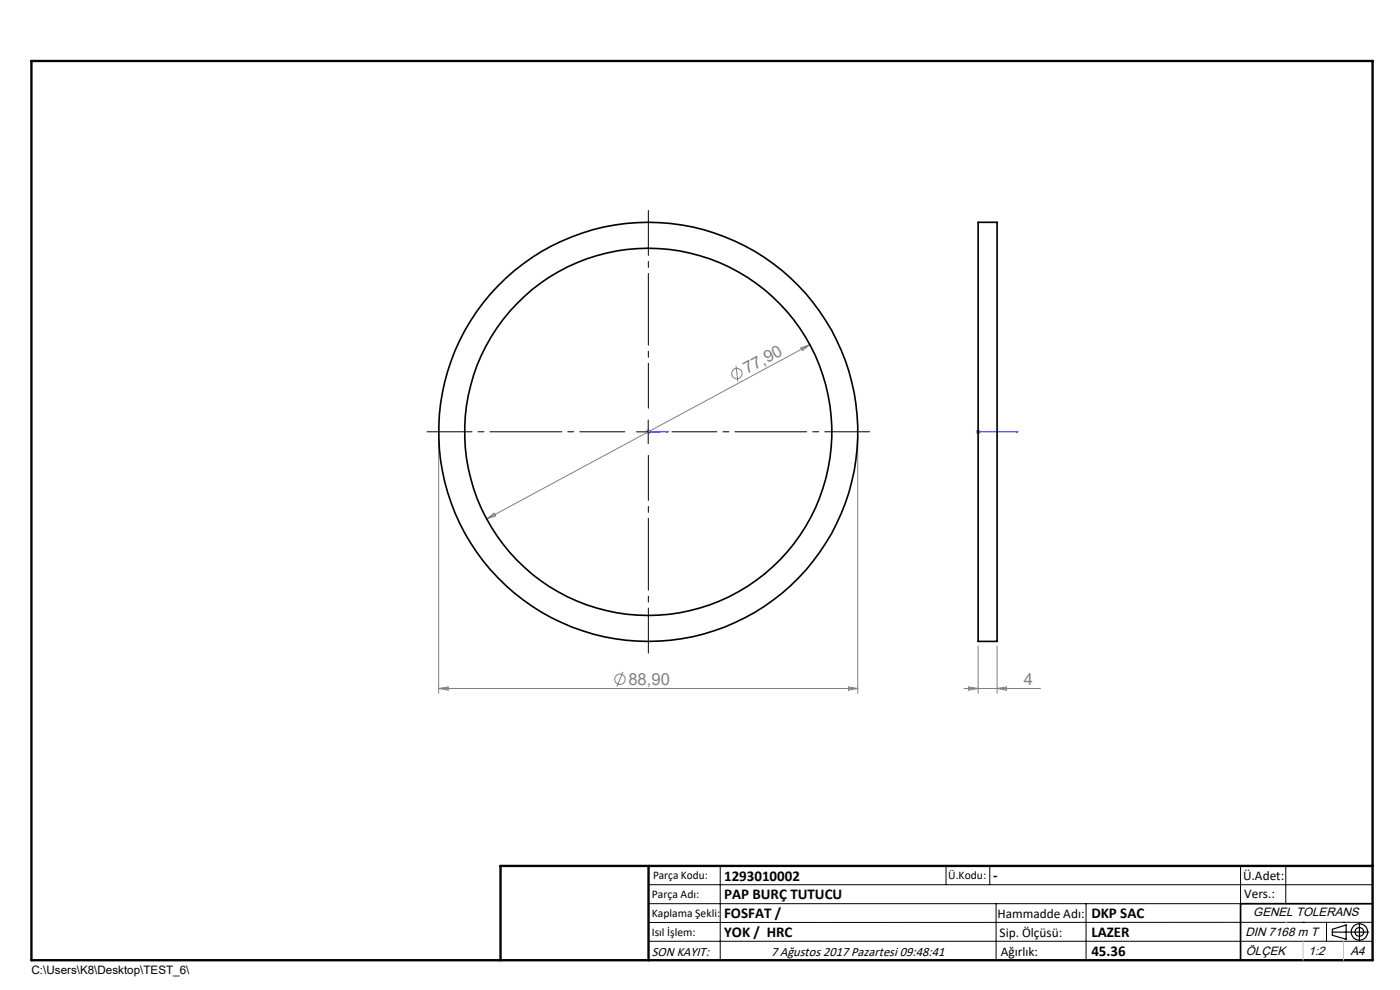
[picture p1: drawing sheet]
<svg xmlns="http://www.w3.org/2000/svg" width="297mm" height="210mm" viewBox="0 0 297 210" stroke-linecap="round" stroke-linejoin="round" font-family="sans-serif">
<g fill="none" stroke="#808080" stroke-width=".21">
<path d="M156.1 77.6l.4 3.3M169.9 73.8l1.9-.7-1.6 1.3zM171.8 73.1l-68.6 37M93.1 92.6v54.5M137 91.6h1M137.2 91.3l.7 .7M137.5 91.1v1M137.9 91.3l-.7 .7M182 92.6v54.5M207 91.6h1M207.2 91.3l.7 .7M207.5 91.1v1"/>
<path d="M207.9 91.3l-.7 .7M103.2 110.1l1.6-1.2 .4 .5zM207.5 137v10.1M211.5 137v10.1M93.1 146h88.9M93.1 146l2-.3v.7zM132.2 142.5l-1.3 3.2M180 145.7l2 .3-2 .4zM204.5 146h16.2M205.5 145.7l2 .3-2 .4zM211.5 146l2-.3v.7z"/>
<circle cx="156.3" cy="79.2" r="1.11"/>
<circle cx="131.5" cy="144.1" r="1.09"/>
</g>
<g fill="none" stroke="#000" stroke-width=".25">
<path d="M282.6 197.7h7.8M282.6 197.1l3-.9v3l-3-.8zM288.4 195.8v3.8M106.2 203.7h185"/>
<circle cx="288.4" cy="197.7" r="1.74"/>
<circle cx="288.4" cy="197.7" r=".93"/>
</g>
<path d="M137.4 91.6h.2zM137.5 91.6h.1M137.5 91.6h4.2M141.7 91.6h-.4h.4M207.4 91.6h.2zM207.5 91.6h.1M207.5 91.6h8.5M216 91.6h-.5h.5" fill="none" stroke="#00f" stroke-width=".21"/>
<path d="M132.5 91.6h-41.9M137.5 86.6v-42M137.5 96.6v41.9M142.5 91.6h42" fill="none" stroke="#000" stroke-width=".21" stroke-dasharray="15.2 1.3 1.3 1.3" stroke-dashoffset="5.7"/>
<g fill="none" stroke="#000" stroke-width=".21">
<path d="M135 91.6h5M137.5 89.1v5M137.6 187.7h153.6M137.6 191.7h153.6M137.6 199.7h153.6M152.8 183.7v20M200.7 183.7v4M210 183.7v4M211.3 191.7v12M230.4 191.7v12M263.2 183.7v20M272.8 183.7v8"/>
<path d="M276.4 195.6h.1M281.4 195.6v4.1M285 195.6h.1M291.2 195.6l-153.6 .1"/>
</g>
<path d="M291.2 191.7h-28v12" fill="none" stroke="#000" stroke-width=".35"/>
<path d="M6.7 12.9h284.5v190.8h-284.5zM137.6 183.7v20M291.2 183.7h-185v20" fill="none" stroke="#000" stroke-width=".5"/>
<path d="M276.4 199.7v4M285 199.7v4" fill="none" stroke="#c0c0c0" stroke-width=".21"/>
<path d="M272.8 195.6h.1" fill="none" stroke="#c0c0c0" stroke-width=".25"/>
<g fill="#00f">
<path d="M141.3 91.6h.4zM137.4 91.6h.2z"/>
<path d="M207.4 91.6h.2zM215.5 91.6h.5z"/>
</g>
<g fill="none" stroke="#000" stroke-width=".35">
<path d="M207.5 47.2h4v88.9h-4z"/>
<circle cx="137.5" cy="91.6" r="38.9"/>
<circle cx="137.5" cy="91.6" r="44.5"/>
</g>
<g font-size="3.5" fill="#808080">
<text x="158.5" y="79.4" transform="rotate(-28 158.5 79.4)">77,90</text>
<text x="133.3" y="145.3">88,90</text>
<text x="217.2" y="145.3">4</text>
</g>
<g font-size="3.2">
<text x="153.6" y="186.8">1293010002</text>
<text x="153.6" y="190.8">PAP BURÇ TUTUCU</text>
<text x="210.7" y="186.6">-</text>
<text x="153.6" y="194.8">FOSFAT /</text>
<text x="231.5" y="194.8">DKP SAC</text>
<text x="153.6" y="198.8">YOK / HRC</text>
<text x="231.5" y="198.7">LAZER</text>
<text x="231.5" y="202.8">45.36</text>
</g>
<g font-size="2.8">
<text x="263.7" y="186.7">Ü.Adet:</text>
<text x="263.9" y="190.5">Vers.:</text>
<text x="211.6" y="194.8">Hammadde Adı:</text>
<text x="138.3" y="202.8">SON KAYIT:</text>
<text x="163.6" y="202.8">7 Ağustos 2017 Pazartesi 09:48:41</text>
<text x="212.1" y="198.7">Sip. Ölçüsü:</text>
<text x="212.3" y="202.7">Ağırlık:</text>
</g>
<g font-size="2.6">
<text x="265.9" y="194.4">GENEL TOLERANS</text>
<text x="264.2" y="198.5">DIN 7168 m T</text>
<text x="264.3" y="202.6">ÖLÇEK</text>
<text x="277.6" y="202.6">1:2</text>
<text x="286.5" y="202.6">A4</text>
</g>
<g font-size="2.5">
<text x="138.3" y="190.5">Parça Adı:</text>
<text x="138.5" y="186.5">Parça Kodu:</text>
<text x="201.2" y="186.5">Ü.Kodu:</text>
<text x="138.3" y="194.5">Kaplama Şekli:</text>
<text x="138.3" y="198.6">Isıl İşlem:</text>
<text x="6.7" y="206.7">C:\Users\K8\Desktop\TEST_6\</text>
</g>
</svg>
